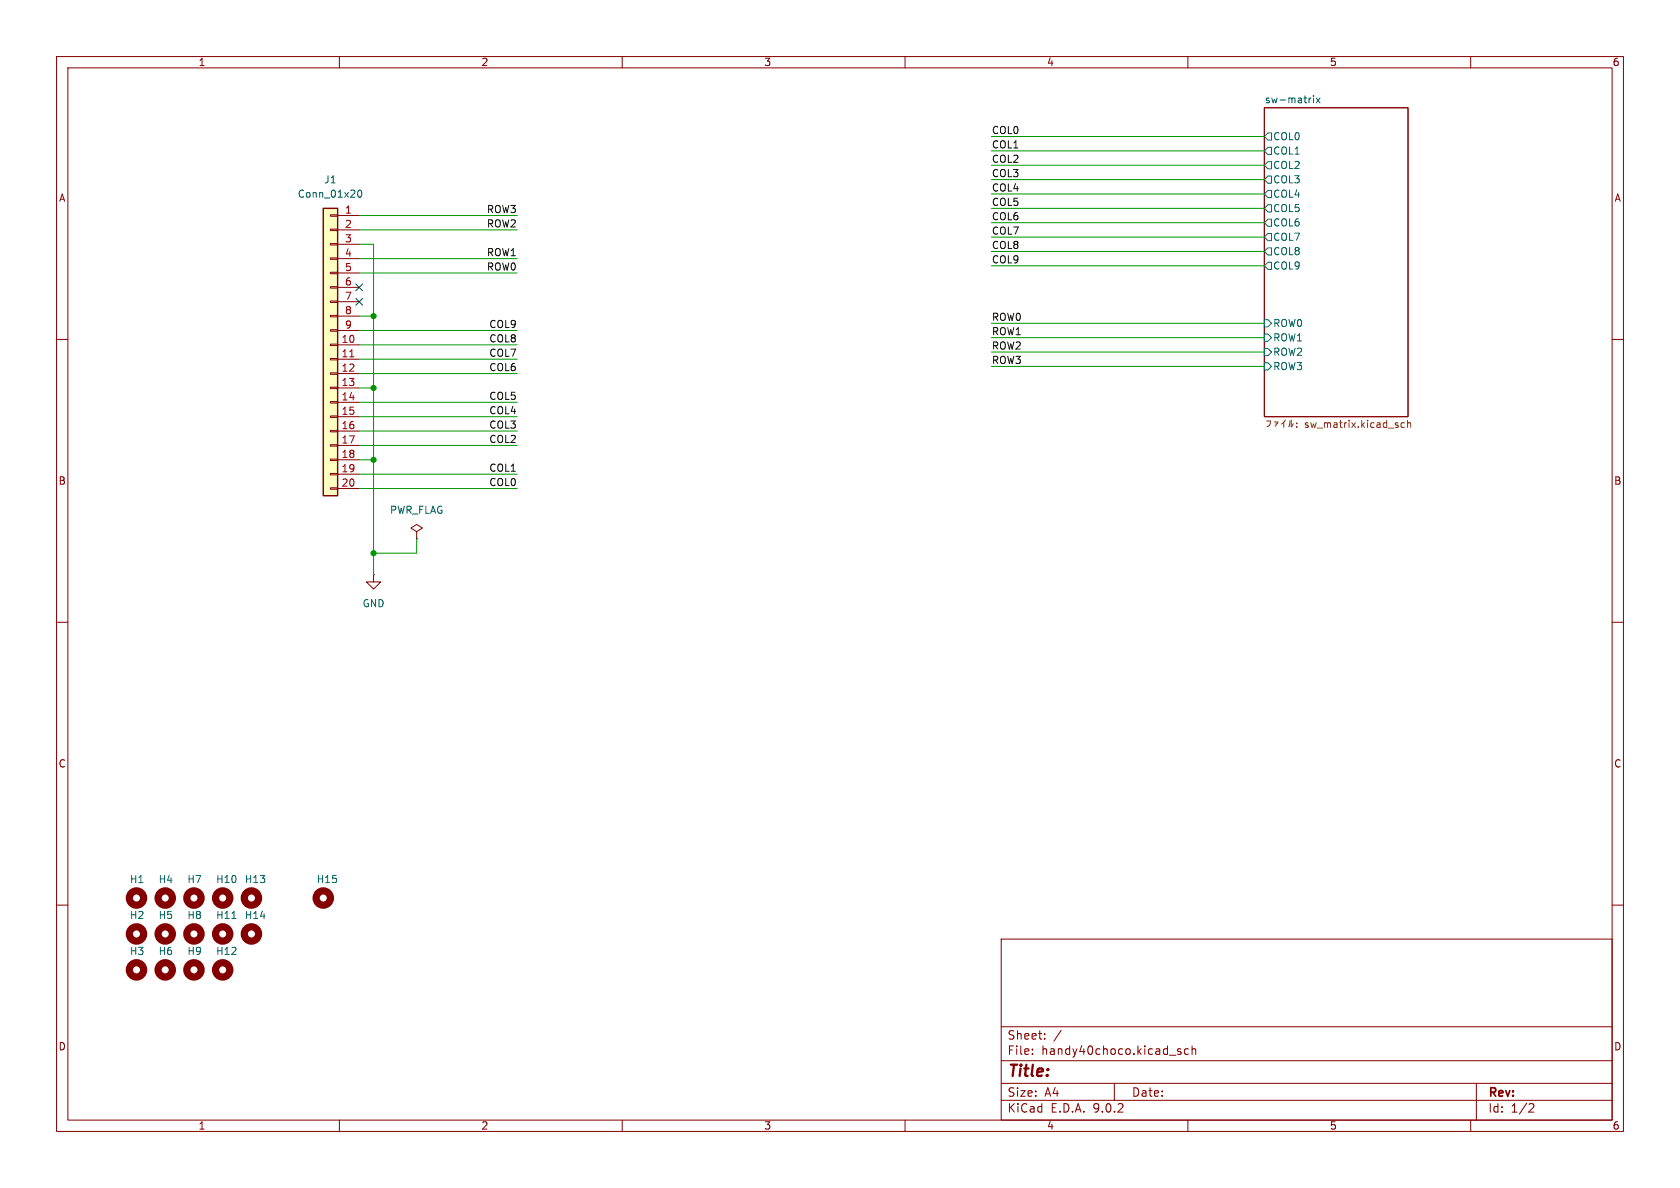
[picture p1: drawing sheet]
<svg xmlns="http://www.w3.org/2000/svg" width="297mm" height="210mm" viewBox="0 0 297 210" stroke-linecap="round" stroke-linejoin="round" font-family="sans-serif">
<g fill="none" stroke="#840000" stroke-width=".18">
<path d="M10 10h277v190h-277zM12 12h273v186h-273zM60 10v2M110 10v2M160 10v2M210 10v2M223.5 19.1h25.4v54.6h-25.4zM260 10v2M10 60h2M285 60h2M73.7 94l1-.7-1-.6-1.1 .6 1.1 .7v1.3M73.7 95.3h.1"/>
<path d="M10 110h2M66 101.6v1.3h1.3l-1.3 1.2-1.2-1.2h1.2M66 101.6h.1M285 110h2M10 160h2M177 166h108v32h-108zM285 160h2M60 198v2M110 198v2M160 198v2M177 194.5h108M177 191.5h108"/>
<path d="M177 187.5h108M177 181.5h108M182.5 186.3v.1M182.5 185.5v.1M184.7 183.6v.1M184.7 182.8v.1M187.6 182.1l-1.3 2M197 191.5v3M208.7 185.5l-.3-.1-.2 .2v.2l.5 .2v.3h-.5M210 198v2M210.1 185.5l-.4-.1-.3 .3v.4l.1 .2h.6M210.7 185.5l.3-.1 .3 .1 .1 .9"/>
<path d="M210.7 184.9v1.5M260 198v2M261 191.5v6.5M270.5 195.1l.5 .1 .2 .3-1 1.1h1"/>
</g>
<g fill="none" stroke="#006464" stroke-width=".18">
<path d="M231.7 17.3h.1M232.2 16.9v.1M232.2 17.3v.9M232.7 17.3l.7 .9M233.4 17.3l-.7 .9M224.2 26h.6v1.3h-.6l-.7-.6zM224.2 28.6h.6v1.2h-.6l-.7-.6zM224.2 23.5h.6v1.3h-.6l-.7-.7zM224.2 33.7h.6v1.2h-.6l-.7-.6zM224.2 31.1h.6v1.3h-.6l-.7-.6zM224.2 38.7h.6v1.3h-.6l-.7-.6zM224.2 36.2h.6v1.3h-.6l-.7-.7z"/>
<path d="M223.5 56.5h.7l.6 .7-.6 .6h-.7zM223.5 59.1h.7l.6 .6-.6 .6h-.7zM224.2 43.8h.6v1.3h-.6l-.7-.6zM224.2 46.4h.6v1.2h-.6l-.7-.6zM224.2 41.3h.6v1.2h-.6l-.7-.6zM223.5 61.6h.7l.6 .6-.6 .7h-.7zM223.5 64.1h.7l.6 .7-.6 .6h-.7z"/>
</g>
<g fill="none" stroke="#725600" stroke-width=".18">
<path d="M223.9 74.4h.7a.82 .82 0 0 1-.6 1M225.3 74.6h.6l-.2 .4M225.6 74.8l-.2 .6M226.9 74.7v.9M226.9 74.7l-.4 .3M227.2 74.2l-.3 .5M228 74.4l-.1 1M228.3 74.2v1.2l.3-.5M229.2 75.4v.2M229.2 74.8v.1M248.3 74.8l-.4-.1-.2 .3 .1 .5h.5M248.8 74.8l.2-.1 .3 .1 .1 .8"/>
<path d="M248.8 74.3v1.3"/>
</g>
<g fill="none" stroke="#840000" stroke-width="1.3">
<circle cx="24.1" cy="158.7" r="1.27"/>
<circle cx="29.2" cy="158.7" r="1.27"/>
<circle cx="34.3" cy="158.7" r="1.27"/>
<circle cx="39.4" cy="158.7" r="1.27"/>
<circle cx="57.1" cy="158.7" r="1.27"/>
<circle cx="24.1" cy="165.1" r="1.27"/>
<circle cx="24.1" cy="171.4" r="1.27"/>
<circle cx="29.2" cy="171.4" r="1.27"/>
<circle cx="34.3" cy="165.1" r="1.27"/>
</g>
<path d="M57.1 36.8h2.6v50.8h-2.6z" fill="#ffffc2"/>
<path d="M57.1 36.8h2.6v50.8h-2.6z" fill="none" stroke="#840000" stroke-width=".25"/>
<g fill="none" stroke="#840000" stroke-width=".18">
<path d="M58.4 38h1.3v.2h-1.3zM59.7 38.1h3.8M58.4 40.5h1.3v.3h-1.3zM58.4 43.1h1.3v.2h-1.3zM58.4 45.6h1.3v.2h-1.3zM58.4 48.1h1.3v.3h-1.3zM58.4 50.7h1.3v.2h-1.3zM58.4 53.2h1.3v.3h-1.3zM58.4 55.8h1.3v.2h-1.3zM58.4 58.3h1.3v.2h-1.3zM59.7 40.6h3.8M59.7 43.2h3.8"/>
<path d="M59.7 45.7h3.8M59.7 48.3h3.8M59.7 50.8h3.8M59.7 53.3h3.8M59.7 55.9h3.8M59.7 58.4h3.8M58.4 60.8h1.3v.3h-1.3zM58.4 63.4h1.3v.2h-1.3zM58.4 65.9h1.3v.3h-1.3zM58.4 68.5h1.3v.2h-1.3zM58.4 71h1.3v.2h-1.3zM58.4 73.5h1.3v.3h-1.3z"/>
<path d="M58.4 76.1h1.3v.2h-1.3zM58.4 78.6h1.3v.3h-1.3zM59.7 61h3.8M59.7 63.5h3.8M59.7 66h3.8M59.7 68.6h3.8M59.7 71.1h3.8M59.7 73.7h3.8M59.7 76.2h3.8M59.7 78.7h3.8M58.4 81.2h1.3v.2h-1.3zM58.4 83.7h1.3v.2h-1.3z"/>
<path d="M58.4 86.2h1.3v.3h-1.3zM59.7 81.3h3.8M59.7 83.8h3.8M59.7 86.4h3.8"/>
</g>
<path d="M61.8 63.1h.8" fill="none" stroke="#a90000" stroke-width=".18"/>
<path d="M63.4 33.7l.1-.1a.68 .68 0 0 1 .5 .6 .68 .68 0 0 1-.5 .7 .84 .84 0 0 1-.1-1.2zM41 162.4h.7" fill="none" stroke="#006464" stroke-width=".18"/>
<g fill="none" stroke="#840000" stroke-width="1.3">
<circle cx="44.4" cy="158.7" r="1.27"/>
<circle cx="29.2" cy="165.1" r="1.27"/>
<circle cx="34.3" cy="171.4" r="1.27"/>
<circle cx="39.4" cy="165.1" r="1.27"/>
<circle cx="39.4" cy="171.4" r="1.27"/>
<circle cx="44.4" cy="165.1" r="1.27"/>
</g>
<g fill="none" stroke="#009600" stroke-width=".18">
<path d="M63.5 38.1h27.9M175.3 34.3h48.2M175.3 29.2h48.2M175.3 31.8h48.2M175.3 26.7h48.2M175.3 39.4h48.2M175.3 36.8h48.2M175.3 24.1h48.2M63.5 43.2h2.5v58.4M63.5 48.3h27.9M63.5 55.9h2.5M63.5 58.4h27.9"/>
<path d="M63.5 40.6h27.9M63.5 45.7h27.9M175.3 47h48.2M175.3 57.2h48.2M175.3 59.7h48.2M175.3 44.5h48.2M175.3 41.9h48.2M63.5 71.1h27.9M63.5 73.7h27.9M63.5 78.7h27.9M63.5 76.2h27.9M63.5 66h27.9"/>
<path d="M63.5 63.5h27.9M63.5 61h27.9M63.5 68.6h2.5M175.3 62.2h48.2M175.3 64.8h48.2M63.5 83.8h27.9M63.5 86.4h27.9M63.5 81.3h2.5M73.7 95.3v2.5h-7.7"/>
</g>
<path d="M62.9 52.7l1.2 1.2M62.9 50.2l1.2 1.2M64.1 52.7l-1.2 1.2M64.1 50.2l-1.2 1.2" fill="none" stroke="#000084" stroke-width=".18"/>
<g fill="#009600" stroke="#009600" stroke-width=".18">
<circle cx="66" cy="81.3" r=".46"/>
<circle cx="66" cy="68.6" r=".46"/>
<circle cx="66" cy="55.9" r=".46"/>
<circle cx="66" cy="97.8" r=".46"/>
</g>
<text font-size="2.8" fill="#840000" x="178" y="190.9">Title:</text>
<g font-size="2.1" fill="#840000">
<text x="178" y="184">Sheet:</text>
<text x="178" y="186.7">File:</text>
<text x="184.1" y="186.7">handy40choco.kicad_sch</text>
<text x="178" y="196.9">KiCad</text>
<text x="178" y="194.1">Size:</text>
<text x="184.7" y="194.1">A4</text>
<text x="185.7" y="196.9">E.D.A.</text>
<text x="193.3" y="196.9">9.0.2</text>
<text x="200" y="194.1">Date:</text>
<text x="263" y="194.3">Rev:</text>
<text x="263" y="196.9">Id:</text>
<text x="267.1" y="196.9">1/2</text>
</g>
<g font-size="1.8" fill="#840000">
<text x="35" y="11.9">1</text>
<text x="85" y="11.9">2</text>
<text x="135" y="11.9">3</text>
<text x="185" y="11.9">4</text>
<text x="235" y="11.9">5</text>
<text x="285" y="11.9">6</text>
<text x="10.3" y="35.9">A</text>
<text x="285.3" y="35.9">A</text>
<text x="10.3" y="85.9">B</text>
<text x="285.3" y="85.9">B</text>
<text x="10.3" y="135.9">C</text>
<text x="285.3" y="135.9">C</text>
<text x="10.3" y="185.9">D</text>
<text x="285.3" y="185.9">D</text>
<text x="35" y="199.9">1</text>
<text x="85" y="199.9">2</text>
<text x="135" y="199.9">3</text>
<text x="185" y="199.9">4</text>
<text x="235" y="199.9">5</text>
<text x="285" y="199.9">6</text>
</g>
<g font-size="1.8" fill="#0f0f0f">
<text x="175.3" y="23.8">COL0</text>
<text x="175.3" y="28.9">COL2</text>
<text x="175.3" y="26.3">COL1</text>
<text x="175.3" y="31.4">COL3</text>
<text x="175.3" y="33.9">COL4</text>
<text x="86" y="37.8">ROW3</text>
<text x="86" y="40.3">ROW2</text>
<text x="175.3" y="41.6">COL7</text>
<text x="175.3" y="39">COL6</text>
<text x="175.3" y="36.5">COL5</text>
<text x="86" y="45.4">ROW1</text>
<text x="86" y="47.9">ROW0</text>
<text x="175.3" y="44.1">COL8</text>
<text x="175.3" y="46.6">COL9</text>
<text x="86.4" y="58.1">COL9</text>
<text x="175.3" y="56.8">ROW0</text>
<text x="175.3" y="59.3">ROW1</text>
<text x="86.4" y="60.6">COL8</text>
<text x="86.4" y="63.2">COL7</text>
<text x="86.4" y="65.7">COL6</text>
<text x="175.3" y="64.4">ROW3</text>
<text x="175.3" y="61.9">ROW2</text>
<text x="86.4" y="70.8">COL5</text>
<text x="86.4" y="73.3">COL4</text>
<text x="86.4" y="75.9">COL3</text>
<text x="86.4" y="78.4">COL2</text>
<text x="86.4" y="83.5">COL1</text>
<text x="86.4" y="86">COL0</text>
</g>
<g font-size="1.8" fill="#006464">
<text x="223.5" y="18.3">sw-matrix</text>
<text x="225" y="27.5">COL1</text>
<text x="225" y="25">COL0</text>
<text x="52.5" y="35.2">Conn_01x20</text>
<text x="57.2" y="32.6">J1</text>
<text x="225" y="30.1">COL2</text>
<text x="225" y="35.2">COL4</text>
<text x="225" y="32.6">COL3</text>
<text x="225" y="40.2">COL6</text>
<text x="225" y="37.7">COL5</text>
<text x="225" y="45.3">COL8</text>
<text x="225" y="47.9">COL9</text>
<text x="225" y="42.8">COL7</text>
<text x="225" y="58">ROW0</text>
<text x="225" y="60.6">ROW1</text>
<text x="225" y="63.1">ROW2</text>
<text x="225" y="65.6">ROW3</text>
<text x="68.8" y="91">PWR_FLAG</text>
<text x="64" y="107.5">GND</text>
<text x="22.9" y="156.3">H1</text>
<text x="27.9" y="156.3">H4</text>
<text x="33" y="156.3">H7</text>
<text x="38.1" y="156.3">H10</text>
<text x="43.2" y="156.3">H13</text>
<text x="55.9" y="156.3">H15</text>
<text x="22.9" y="162.7">H2</text>
<text x="27.9" y="162.7">H5</text>
<text x="33" y="162.7">H8</text>
<text x="38.1" y="162.7">H11</text>
<text x="43.2" y="162.7">H14</text>
<text x="22.9" y="169">H3</text>
<text x="27.9" y="169">H6</text>
<text x="33" y="169">H9</text>
<text x="38.1" y="169">H12</text>
</g>
<g font-size="1.8" fill="#a90000">
<text x="60.9" y="37.8">1</text>
<text x="60.9" y="40.4">2</text>
<text x="60.9" y="42.9">3</text>
<text x="60.9" y="45.5">4</text>
<text x="60.9" y="48">5</text>
<text x="60.9" y="50.5">6</text>
<text x="60.9" y="53.1">7</text>
<text x="60.9" y="55.6">8</text>
<text x="60.9" y="58.2">9</text>
<text x="60.3" y="60.7">10</text>
<text x="60.3" y="63.2">11</text>
<text x="60.3" y="65.8">12</text>
<text x="60.3" y="68.3">13</text>
<text x="60.3" y="70.9">14</text>
<text x="60.3" y="73.4">15</text>
<text x="60.3" y="75.9">16</text>
<text x="60.3" y="78.5">17</text>
<text x="60.3" y="81">18</text>
<text x="60.3" y="83.6">19</text>
<text x="60.3" y="86.1">20</text>
</g>
<text font-size="1.8" fill="#725600" x="230.6" y="76">sw_matrix.kicad_sch</text>
</svg>
